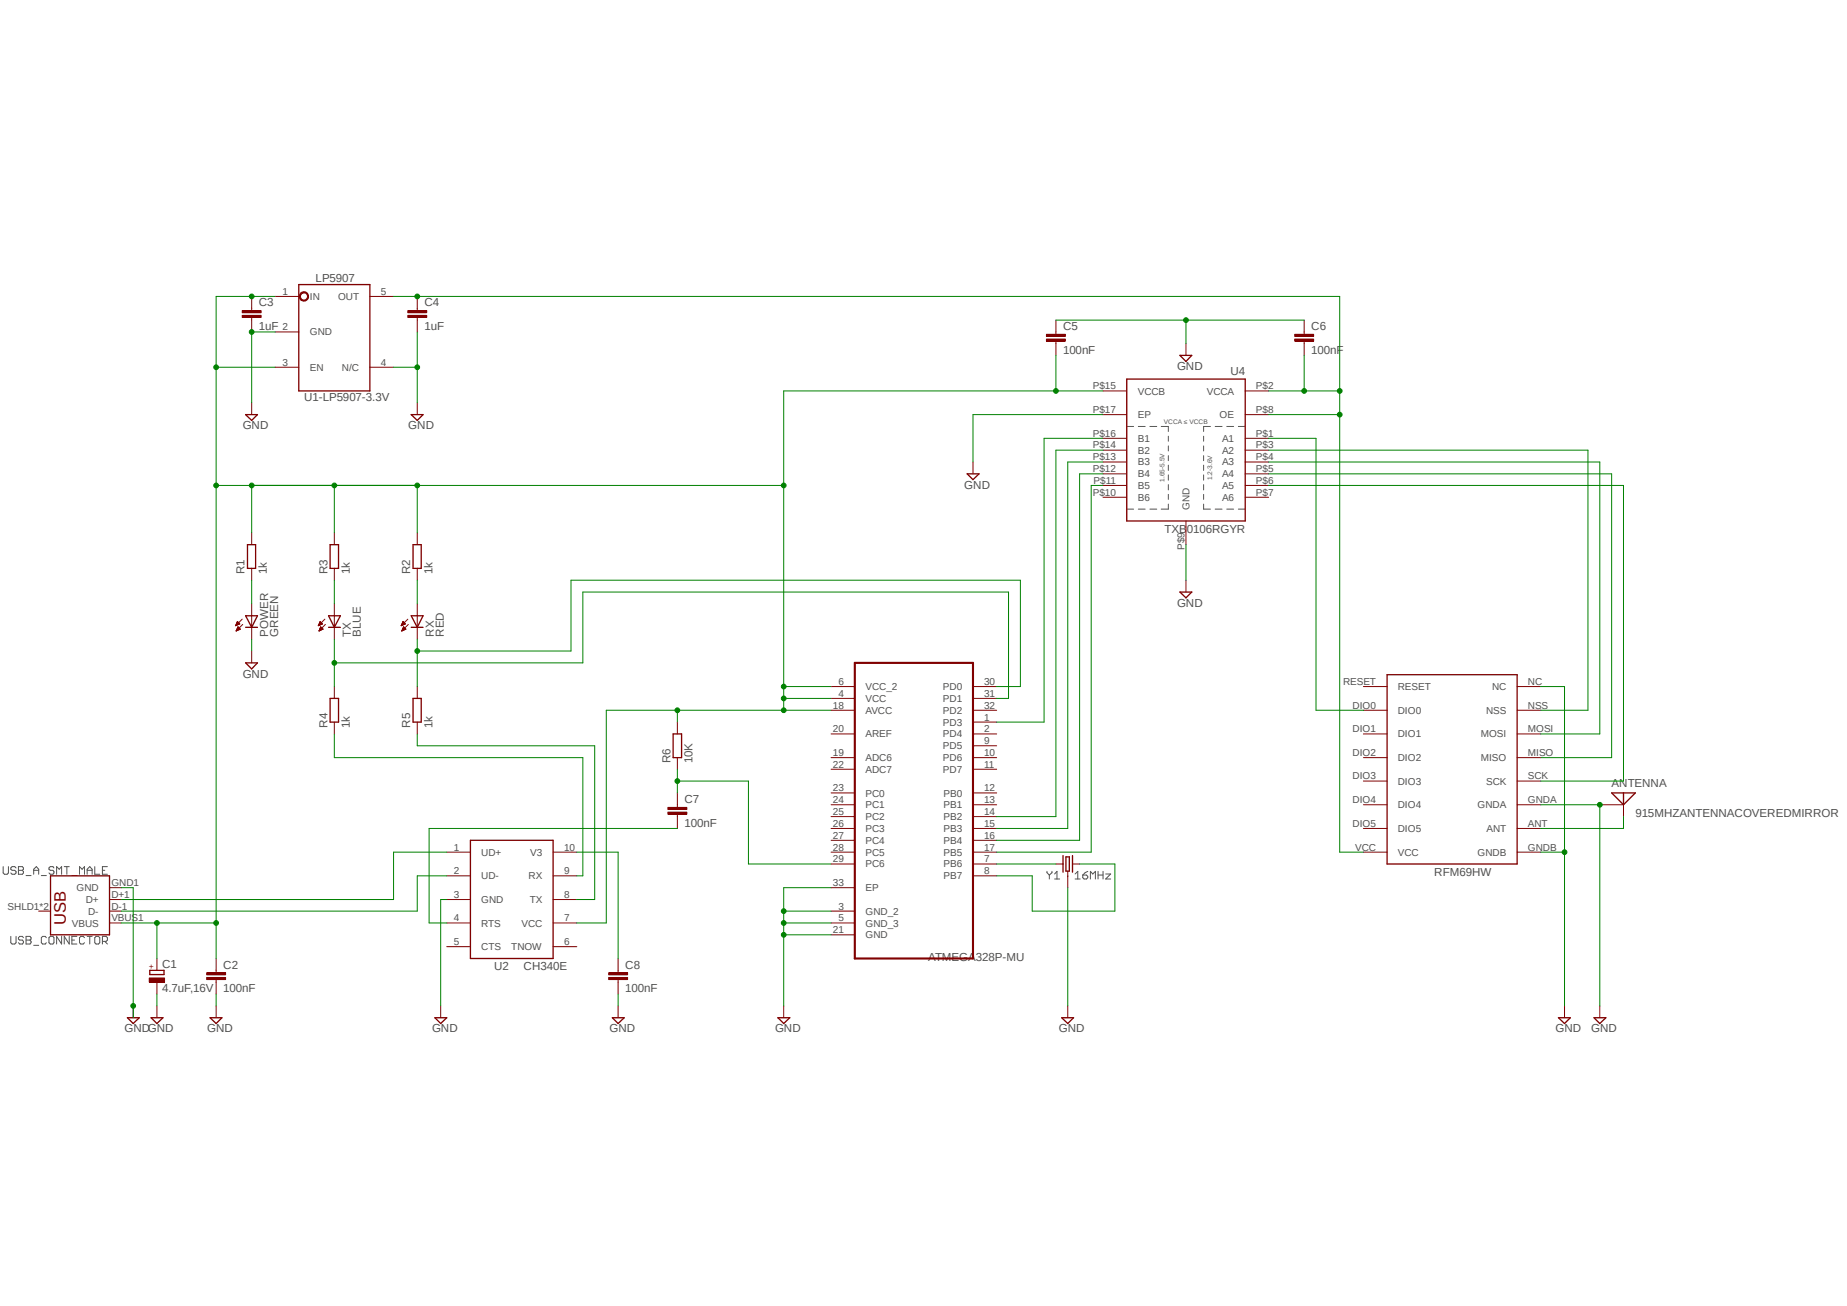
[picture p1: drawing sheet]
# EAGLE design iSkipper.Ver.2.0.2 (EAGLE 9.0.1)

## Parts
ANTENNA  915MHZANTENNACOVEREDMIRROR  [COVERED-MIRROR]
C1  4.7uF,16V  CPOL-EUCT3216  [CT3216]
C2  100nF  CC0603  [C0603]
C3  1uF  CC0603  [C0603]
C4  1uF  CC0603  [C0603]
C5  100nF  CC0603  [C0603]
C6  100nF  CC0603  [C0603]
C7  100nF  CC0603  [C0603]
C8  100nF  CC0603  [C0603]
POWER  GREEN  LEDSML0805  [SML0805]
R1  1k  RR0603  [R0603]
R2  1k  RR0603  [R0603]
R3  1k  RR0603  [R0603]
R4  1k  RR0603  [R0603]
R5  1k  RR0603  [R0603]
R6  10K  RR0603  [R0603]
RFM69HW  RFM69HW  [RFM]
RX  RED  LEDSML0805  [SML0805]
TX  BLUE  LEDSML0805  [SML0805]
U2  CH340ESMD  [MSOP10]
U4  TXB0106RGYR  [VQFN-16]
U$1  U1-LP5907-3.3V  LP5907  [SOT-23]
U$3  ATMEGA328P-MU  [QFN50P500X500X100-33N]
USB_CONNECTOR  USB_A_SMT_MALE  [USB-A-SMT-MALE]
Y1  16MHz  CRYSTAL-GROUNDEDSMD-3.2X2.5  [CRYSTAL-SMD-3.2X2.5MM]

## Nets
GND [Ground]: ANTENNA.P$2(GND) C1.- C2.2 C3.2 C4.2 C5.1 C6.1 C8.2 POWER.C RFM69HW.GNDA RFM69HW.GNDB RFM69HW.NC U2.3(GND) U4.P$9(GND) U4.P$17(EP) U$1.2(GND) U$1.4(N/C) U$3.3(GND_2) U$3.5(GND_3) U$3.21(GND) U$3.33(EP) USB_CONNECTOR.GND1(GND) Y1.2 Y1.4
N$1: U$3.7(PB6) Y1.1
N$2: U$3.8(PB7) Y1.3
N$3 [+5.0V]: C1.+ C2.1 C3.1 C5.2 R1.2 R2.2 R3.2 R6.2 U2.7(VCC) U4.P$15(VCCB) U$1.1(IN) U$1.3(EN) U$3.4(VCC) U$3.6(VCC_2) U$3.18(AVCC) USB_CONNECTOR.VBUS1(VBUS)
N$4: C7.2 U2.4(RTS)
N$5: U2.1(UD+) USB_CONNECTOR.D+1(D+)
N$6 [+3.3V]: C4.1 C6.2 RFM69HW.VCC U4.P$2(VCCA) U4.P$8(OE) U$1.5(OUT)
N$7: POWER.A R1.1
N$8: R3.1 TX.A
N$9: U2.2(UD-) USB_CONNECTOR.D-1(D-)
N$10: R2.1 RX.A
N$11: R5.1 U2.8(TX)
N$12: C8.1 U2.10(V3)
N$13: R4.1 U2.9(RX)
N$14: U4.P$14(B2) U$3.14(PB2)
N$15: R4.2 TX.C U$3.31(PD1)
N$16: R5.2 RX.C U$3.30(PD0)
N$17: U4.P$16(B1) U$3.1(PD3)
N$18: C7.1 R6.1 U$3.29(PC6)
N$19: ANTENNA.P$1(SIGNAL) RFM69HW.ANT
N$22: RFM69HW.SCK U4.P$6(A5)
N$23: RFM69HW.DIO0 U4.P$1(A1)
N$24: RFM69HW.NSS U4.P$3(A2)
N$25: RFM69HW.MISO U4.P$5(A4)
N$26: RFM69HW.MOSI U4.P$4(A3)
N$28: U4.P$11(B5) U$3.17(PB5)
N$29: U4.P$12(B4) U$3.16(PB4)
N$30: U4.P$13(B3) U$3.15(PB3)
Unconnected: RFM69HW.DIO1 RFM69HW.DIO2 RFM69HW.DIO3 RFM69HW.DIO4 RFM69HW.DIO5 RFM69HW.RESET U2.5(CTS) U2.6(TNOW) U4.P$7(A6) U4.P$10(B6) U$3.2(PD4) U$3.9(PD5) U$3.10(PD6) U$3.11(PD7) U$3.12(PB0) U$3.13(PB1) U$3.19(ADC6) U$3.20(AREF) U$3.22(ADC7) U$3.23(PC0) U$3.24(PC1) U$3.25(PC2) U$3.26(PC3) U$3.27(PC4) U$3.28(PC5) U$3.32(PD2) USB_CONNECTOR.SHLD1(SHIELD) USB_CONNECTOR.SHLD2(SHIELD)

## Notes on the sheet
- CH340E

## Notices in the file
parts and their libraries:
SparkFun-Clocks: Licensing: Creative Commons ShareAlike 4.0 International - https://creativecommons.org/licenses/by-sa/4.0
